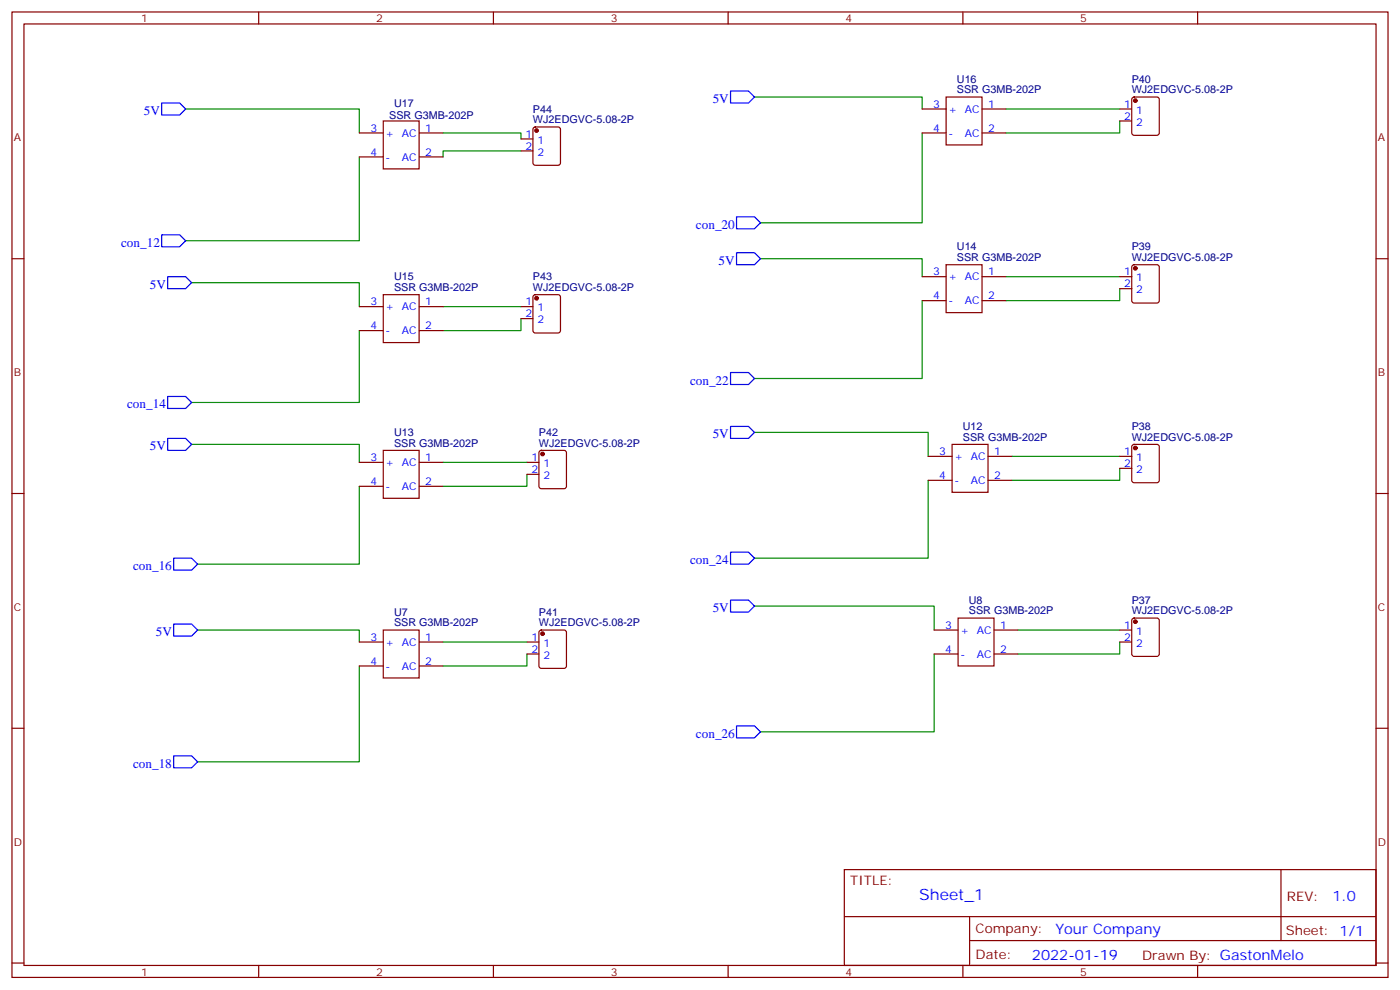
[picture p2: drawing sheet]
<svg xmlns="http://www.w3.org/2000/svg" width="412mm" height="292mm" viewBox="0 0 412 292" stroke-linecap="round" stroke-linejoin="round" font-family="sans-serif">
<g fill="none" stroke="#870000" stroke-width=".35">
<path d="M3.5 3.5h405.4v284.4h-405.4zM7.1 7.1h398.2v277.2h-398.2zM76.2 3.5v3.6M145.3 3.5v3.6M214.5 3.5v3.6M283.6 3.5v3.6M352.8 3.5v3.6M105.8 39.2h7.1M112.9 35.6h10.6v14.1h-10.6zM123.5 39.2h7M157.2 37.6l.5-.2h6.7l.5 .2 .2 .5v9.9l-.2 .5-.5 .2h-6.7l-.5-.3-.2-.4v-9.9zM271.6 32.1h7.1"/>
<path d="M271.6 39.2h7.1M278.7 28.6h10.6v14.1h-10.6zM289.3 32.1h7M289.3 39.2h7M329.8 32.1h3.6M329.8 35.6h3.6M333.6 28.8l.5-.2h6.7l.5 .2 .2 .5v9.9l-.2 .5-.5 .2h-6.7l-.5-.3-.2-.4v-9.9zM105.8 46.2h7.1M123.5 46.2h7M153.5 40.9h3.5M153.5 44.5h3.5M3.5 76.2h3.6"/>
<path d="M278.7 78h10.6v14.1h-10.6zM333.6 78.2l.5-.2h6.7l.5 .2 .2 .5v9.8l-.2 .5-.5 .3h-6.7l-.5-.3-.2-.5v-9.8zM405.3 76.2h3.6M105.8 90.3h7.1M105.8 97.4h7.1M112.9 86.8h10.6v14.1h-10.6zM123.5 90.3h7M123.5 97.4h7M153.5 90.3h3.5M153.5 93.8h3.5M157.2 87l.5-.2h6.7l.5 .2 .2 .5v9.9l-.2 .5-.5 .2h-6.7l-.5-.3-.2-.4v-9.9zM271.6 81.5h7.1"/>
<path d="M271.6 88.5h7.1M289.3 81.5h7M289.3 88.5h7M329.8 81.5h3.6M329.8 85h3.6M105.8 136.2h7.1M112.9 132.6h10.6v14.2h-10.6zM123.5 136.2h7M155.2 136.2h3.5M155.2 139.7h3.5M159 132.9l.5-.3h6.7l.5 .3 .2 .4v9.9l-.3 .5-.4 .2h-6.7l-.5-.2-.3-.5v-9.9zM273.4 134.4h7.1"/>
<path d="M280.5 130.9h10.5v14.1h-10.5zM291 134.4h7.1M329.8 134.4h3.6M329.8 137.9h3.6M333.6 131.1l.5-.2h6.7l.5 .2 .2 .5v9.9l-.2 .5-.5 .2h-6.7l-.5-.3-.2-.4v-9.9zM3.5 145.3h3.6M105.8 143.2h7.1M123.5 143.2h7M273.4 141.5h7.1M291 141.5h7.1M405.3 145.3h3.6M105.8 189.1h7.1"/>
<path d="M105.8 196.1h7.1M112.9 185.6h10.6v14.1h-10.6zM123.5 189.1h7M123.5 196.1h7M155.2 189.1h3.5M155.2 192.6h3.5M159 185.8l.5-.2h6.7l.5 .2 .2 .5v9.8l-.3 .5-.4 .2h-6.7l-.5-.2-.3-.5v-9.8zM275.2 185.6h7M275.2 192.6h7M282.2 182h10.6v14.1h-10.6zM292.8 185.6h7.1M292.8 192.6h7.1"/>
<path d="M329.8 185.6h3.6M329.8 189.1h3.6M333.6 182.2l.5-.2h6.7l.5 .2 .2 .5v9.9l-.2 .5-.5 .2h-6.7l-.5-.2-.2-.5v-9.9zM3.5 214.5h3.6M405.3 214.5h3.6M248.7 256.1h156.6v28.2h-156.6zM377.3 256.1v20.9M248.7 270h156.5M285.6 277h119.6M285.6 270v14.1M3.5 283.6h3.6M76.2 284.3v3.6"/>
<path d="M145.3 284.3v3.6M214.5 284.3v3.6M283.6 284.3v3.6M352.8 284.3v3.6M405.3 283.6h3.6"/>
</g>
<g fill="none" stroke="#008700" stroke-width=".35">
<path d="M54.7 32.1h51.1v7.1M130.5 39.2h23v1.7M222.2 28.6h49.4v3.5M271.6 39.2v26.4h-47.6M296.3 32.1h33.5M329.8 35.6v3.6h-33.5M105.8 46.2v24.7h-51.1M153.5 44.5h-23v1.7M224 76.2h47.6v5.3M56.4 83.3h49.4v7M105.8 97.4v21.1h-49.4M130.5 90.3h23"/>
<path d="M153.5 93.8v3.6h-23M271.6 88.5v23h-49.4M296.3 81.5h33.5M329.8 85v3.5h-33.5M56.4 130.9h49.4v5.3M130.5 136.2h24.7M155.2 139.7v3.5h-24.7M222.2 127.4h51.2v7M298.1 134.4h31.7M329.8 137.9v3.6h-31.7M105.8 143.2v23h-47.6M273.4 141.5v22.9h-51.2"/>
<path d="M222.2 178.5h53v7.1M58.2 185.6h47.6v3.5M105.8 196.1v28.3h-47.6M130.5 189.1h24.7M155.2 192.6v3.5h-24.7M275.2 192.6v22.9h-51.2M299.9 185.6h29.9M329.8 189.1v3.5h-29.9"/>
</g>
<g fill="#870000" stroke="#870000" stroke-width=".35">
<circle cx="334.4" cy="183.1" r=".53"/>
<circle cx="334.4" cy="131.9" r=".53"/>
<circle cx="334.4" cy="79" r=".53"/>
<circle cx="334.4" cy="29.6" r=".53"/>
<circle cx="159.8" cy="186.6" r=".53"/>
<circle cx="159.8" cy="133.7" r=".53"/>
<circle cx="158" cy="87.8" r=".53"/>
<circle cx="158" cy="38.5" r=".53"/>
</g>
<g fill="none" stroke="#00f" stroke-width=".35">
<path d="M47.6 30.3h5.3l1.8 1.8-1.8 1.8h-5.3zM215.2 26.8h5.3l1.7 1.8-1.7 1.7h-5.3zM47.6 69.1h5.3l1.8 1.8-1.8 1.8h-5.3zM217 63.9h5.2l1.8 1.7-1.8 1.8h-5.2zM217 74.4h5.2l1.8 1.8-1.8 1.8h-5.2zM49.4 81.5h5.3l1.7 1.8-1.7 1.7h-5.3zM49.4 116.8h5.3l1.7 1.7-1.7 1.8h-5.3zM215.2 109.7h5.3l1.7 1.8-1.7 1.7h-5.3zM49.4 129.1h5.3l1.7 1.8-1.7 1.7h-5.3zM215.2 125.6h5.3l1.7 1.8-1.7 1.7h-5.3zM51.2 164.4h5.2l1.8 1.8-1.8 1.7h-5.2zM215.2 162.6h5.3l1.7 1.8-1.7 1.8h-5.3z"/>
<path d="M215.2 176.7h5.3l1.7 1.8-1.7 1.8h-5.3zM51.2 183.8h5.2l1.8 1.8-1.8 1.7h-5.2zM217 213.8h5.2l1.8 1.7-1.8 1.8h-5.2zM51.2 222.6h5.2l1.8 1.8-1.8 1.7h-5.2z"/>
</g>
<text font-size="4.6" fill="#00f" x="270.8" y="265.1">Sheet_1</text>
<g font-size="4.2" fill="#00f">
<text x="392.5" y="265.4">1.0</text>
<text x="310.9" y="274.9">Your Company</text>
<text x="304" y="282.7">2022-01-19</text>
</g>
<g font-size="3.9" fill="#00f">
<text x="42.4" y="33.9">5V</text>
<text x="209.9" y="30.3">5V</text>
<text x="205" y="67.4">con_20</text>
<text x="35.7" y="72.7">con_12</text>
<text x="211.7" y="78">5V</text>
<text x="44.1" y="85">5V</text>
<text x="203.3" y="113.2">con_22</text>
<text x="37.5" y="120.3">con_14</text>
<text x="209.9" y="129.1">5V</text>
<text x="44.1" y="132.6">5V</text>
<text x="39.2" y="167.9">con_16</text>
<text x="203.3" y="166.2">con_24</text>
<text x="209.9" y="180.3">5V</text>
<text x="45.9" y="187.3">5V</text>
<text x="205" y="217.3">con_26</text>
<text x="39.2" y="226.1">con_18</text>
</g>
<g font-size="3.9" fill="#800">
<text x="250.5" y="260.7">TITLE:</text>
<text x="379.1" y="265.4">REV:</text>
<text x="287.4" y="274.9">Company:</text>
<text x="378.7" y="275.5">Sheet: 1/1</text>
<text x="287.4" y="282.6">Date:</text>
<text x="336.4" y="282.7">Drawn By: GastonMelo</text>
</g>
<g font-size="3.2" fill="#800">
<text x="41.6" y="6.5">1</text>
<text x="110.8" y="6.5">2</text>
<text x="179.9" y="6.5">3</text>
<text x="249.1" y="6.5">4</text>
<text x="318.2" y="6.5">5</text>
<text x="4.1" y="41.6">A</text>
<text x="405.9" y="41.6">A</text>
<text x="4.1" y="110.8">B</text>
<text x="405.9" y="110.8">B</text>
<text x="4.1" y="179.9">C</text>
<text x="405.9" y="179.9">C</text>
<text x="4.1" y="249.1">D</text>
<text x="405.9" y="249.1">D</text>
<text x="41.6" y="287.3">1</text>
<text x="110.8" y="287.3">2</text>
<text x="179.9" y="287.3">3</text>
<text x="249.1" y="287.3">4</text>
<text x="318.2" y="287.3">5</text>
</g>
<g font-size="3.2" fill="#000080">
<text x="281.9" y="27.5">SSR G3MB-202P</text>
<text x="281.9" y="24.3">U16</text>
<text x="333.4" y="27.5">WJ2EDGVC-5.08-2P</text>
<text x="333.4" y="24.3">P40</text>
<text x="114.7" y="34.9">SSR G3MB-202P</text>
<text x="116.1" y="31.4">U17</text>
<text x="157" y="33.2">P44</text>
<text x="157" y="36.3">WJ2EDGVC-5.08-2P</text>
<text x="281.9" y="76.9">SSR G3MB-202P</text>
<text x="281.9" y="73.7">U14</text>
<text x="333.4" y="76.9">WJ2EDGVC-5.08-2P</text>
<text x="333.4" y="73.7">P39</text>
<text x="116.1" y="82.6">U15</text>
<text x="157" y="82.6">P43</text>
<text x="116.1" y="85.7">SSR G3MB-202P</text>
<text x="157" y="85.7">WJ2EDGVC-5.08-2P</text>
<text x="116.1" y="131.6">SSR G3MB-202P</text>
<text x="116.1" y="128.4">U13</text>
<text x="158.7" y="131.6">WJ2EDGVC-5.08-2P</text>
<text x="158.7" y="128.4">P42</text>
<text x="283.6" y="129.8">SSR G3MB-202P</text>
<text x="283.6" y="126.6">U12</text>
<text x="333.4" y="129.8">WJ2EDGVC-5.08-2P</text>
<text x="333.4" y="126.6">P38</text>
<text x="285.4" y="177.8">U8</text>
<text x="333.4" y="177.8">P37</text>
<text x="116.1" y="184.5">SSR G3MB-202P</text>
<text x="116.1" y="181.3">U7</text>
<text x="158.7" y="184.5">WJ2EDGVC-5.08-2P</text>
<text x="158.7" y="181.3">P41</text>
<text x="285.4" y="181">SSR G3MB-202P</text>
<text x="333.4" y="181">WJ2EDGVC-5.08-2P</text>
</g>
<g font-size="3.2" fill="#00f">
<text x="274.9" y="31.8">3</text>
<text x="279.4" y="33.2">+ AC</text>
<text x="291" y="31.8">1</text>
<text x="331.2" y="31.8">1</text>
<text x="331.2" y="35.3">2</text>
<text x="334.7" y="33.5">1</text>
<text x="109.1" y="38.8">3</text>
<text x="113.6" y="40.2">+ AC</text>
<text x="125.2" y="38.8">1</text>
<text x="154.8" y="40.6">1</text>
<text x="274.9" y="38.8">4</text>
<text x="279.4" y="40.2">-</text>
<text x="284.2" y="40.2">AC</text>
<text x="291" y="38.8">2</text>
<text x="334.7" y="37">2</text>
<text x="109.1" y="45.9">4</text>
<text x="113.6" y="47.3">-</text>
<text x="118.4" y="47.3">AC</text>
<text x="125.2" y="45.9">2</text>
<text x="154.8" y="44.1">2</text>
<text x="158.3" y="42.3">1</text>
<text x="158.3" y="45.9">2</text>
<text x="274.9" y="81.1">3</text>
<text x="279.4" y="82.6">+ AC</text>
<text x="291" y="81.1">1</text>
<text x="331.2" y="81.1">1</text>
<text x="334.7" y="82.9">1</text>
<text x="109.1" y="90">3</text>
<text x="125.2" y="90">1</text>
<text x="154.8" y="90">1</text>
<text x="274.9" y="88.2">4</text>
<text x="279.4" y="89.6">-</text>
<text x="284.2" y="89.6">AC</text>
<text x="291" y="88.2">2</text>
<text x="331.2" y="84.7">2</text>
<text x="334.7" y="86.4">2</text>
<text x="113.6" y="91.4">+ AC</text>
<text x="154.8" y="93.5">2</text>
<text x="158.3" y="91.7">1</text>
<text x="158.3" y="95.2">2</text>
<text x="109.1" y="97">4</text>
<text x="113.6" y="98.4">-</text>
<text x="118.4" y="98.4">AC</text>
<text x="125.2" y="97">2</text>
<text x="109.1" y="135.8">3</text>
<text x="113.6" y="137.2">+ AC</text>
<text x="125.2" y="135.8">1</text>
<text x="156.6" y="135.8">1</text>
<text x="160.1" y="137.6">1</text>
<text x="276.7" y="134.1">3</text>
<text x="281.2" y="135.5">+ AC</text>
<text x="292.8" y="134.1">1</text>
<text x="331.2" y="134.1">1</text>
<text x="331.2" y="137.6">2</text>
<text x="334.7" y="135.8">1</text>
<text x="109.1" y="142.9">4</text>
<text x="125.2" y="142.9">2</text>
<text x="156.6" y="139.3">2</text>
<text x="160.1" y="141.1">2</text>
<text x="276.7" y="141.1">4</text>
<text x="281.2" y="142.5">-</text>
<text x="286" y="142.5">AC</text>
<text x="292.8" y="141.1">2</text>
<text x="334.7" y="139.3">2</text>
<text x="113.6" y="144.3">-</text>
<text x="118.4" y="144.3">AC</text>
<text x="278.4" y="185.2">3</text>
<text x="294.6" y="185.2">1</text>
<text x="331.2" y="185.2">1</text>
<text x="109.1" y="188.7">3</text>
<text x="113.6" y="190.1">+ AC</text>
<text x="125.2" y="188.7">1</text>
<text x="156.6" y="188.7">1</text>
<text x="160.1" y="190.5">1</text>
<text x="282.9" y="186.6">+ AC</text>
<text x="331.2" y="188.7">2</text>
<text x="334.7" y="187">1</text>
<text x="334.7" y="190.5">2</text>
<text x="109.1" y="195.8">4</text>
<text x="113.6" y="197.2">-</text>
<text x="118.4" y="197.2">AC</text>
<text x="125.2" y="195.8">2</text>
<text x="156.6" y="192.3">2</text>
<text x="160.1" y="194">2</text>
<text x="278.4" y="192.3">4</text>
<text x="282.9" y="193.7">-</text>
<text x="287.7" y="193.7">AC</text>
<text x="294.6" y="192.3">2</text>
</g>
</svg>
